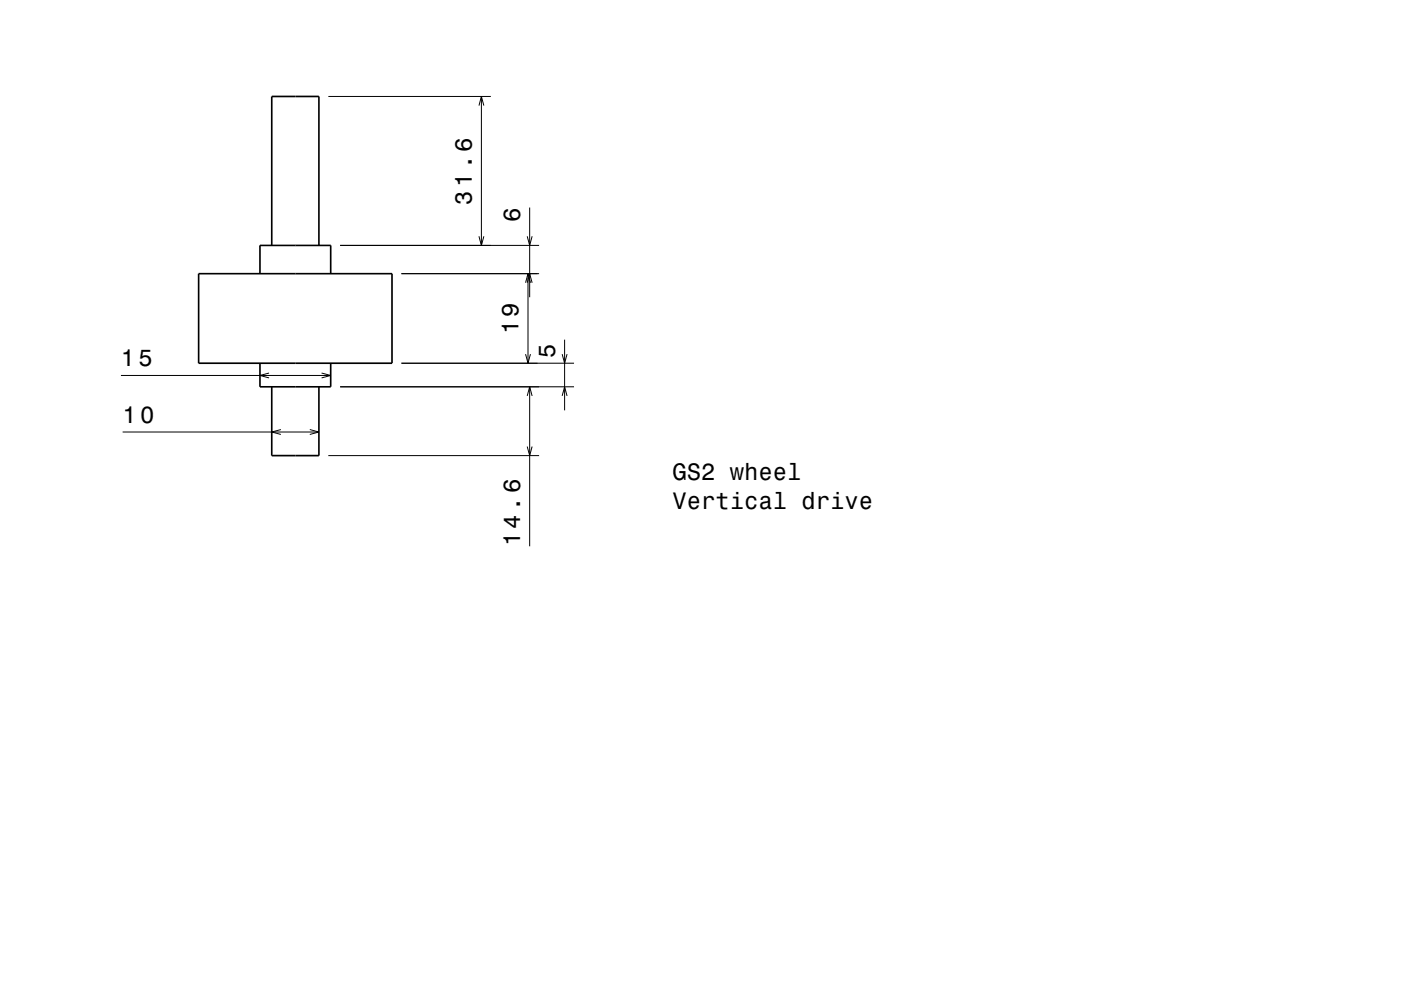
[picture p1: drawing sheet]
<svg xmlns="http://www.w3.org/2000/svg" width="297mm" height="210mm" viewBox="0 0 297 210" stroke-linecap="round" stroke-linejoin="round" font-family="sans-serif">
<g fill="none" stroke="#000" stroke-width=".21">
<path d="M69.6 20.5h34.5M101.6 22.4l.5-1.9 .5 1.9M102.1 20.5v31.6M72.1 52.1h42.2M85.1 58.1h29.2M101.6 50.1l.5 2 .5-2M111.4 60l.5-1.9 .6 1.9M111.8 50.1l.5 2 .5-2M111.8 60l.5-1.9 .5 1.9M111.9 58.1v19M112.3 44v19.1M25.6 79.7h44.5"/>
<path d="M57 79.1l-1.9 .6 1.9 .5M68.2 79.1l1.9 .6-1.9 .5M85.1 77.1h36.6M111.4 75.1l.5 2 .6-2M119.2 75.1l.5 2 .5-2M119.7 72.1v15M26 91.7h41.6M59.5 91.1l-1.9 .6 1.9 .5M65.7 91.1l1.9 .6-1.9 .5M69.6 96.7h44.7M72.1 82.1h49.6M111.8 94.7l.5 2 .5-2"/>
<path d="M111.8 84l.5-1.9 .5 1.9M112.3 82.1v33.8M119.2 84l.5-1.9 .5 1.9"/>
</g>
<path d="M42.1 58.1h41v19h-41zM55.1 58.1v-6h15v6M57.6 52.1v-31.6h10v31.6M55.1 77.1v5h15v-5M57.6 82.1v14.6h10v-14.6" fill="none" stroke="#000" stroke-width=".35"/>
<g font-size="5">
<text x="100.1" y="43.4" transform="rotate(-90 100.1 43.4)">31.6</text>
<text x="110.3" y="47.1" transform="rotate(-90 110.3 47.1)">6</text>
<text x="109.9" y="71" transform="rotate(-90 109.9 71)">19</text>
<text x="25.6" y="77.7">15</text>
<text x="117.7" y="75.9" transform="rotate(-90 117.7 75.9)">5</text>
<text x="26" y="89.7">10</text>
<text x="142.6" y="101.9">GS2 wheel</text>
<text x="142.6" y="108">Vertical drive</text>
<text x="110.3" y="115.9" transform="rotate(-90 110.3 115.9)">14.6</text>
</g>
</svg>
